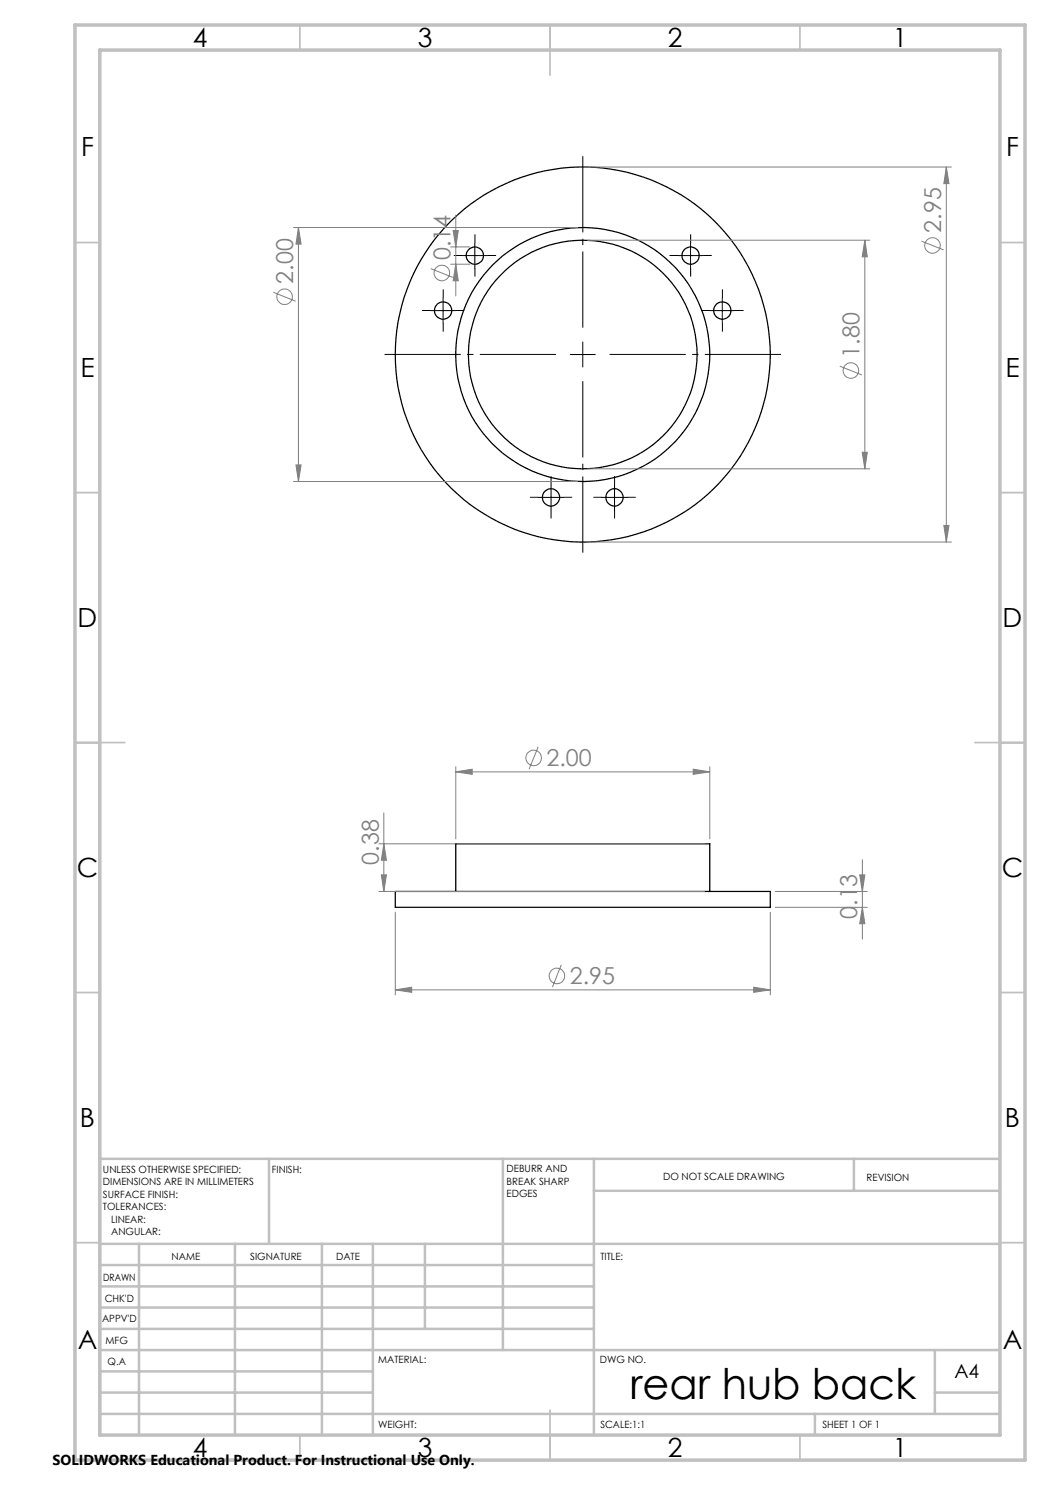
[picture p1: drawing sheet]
<svg xmlns="http://www.w3.org/2000/svg" width="210mm" height="297mm" viewBox="0 0 210 297" stroke-linecap="round" stroke-linejoin="round" font-family="sans-serif">
<g fill="none" stroke="#000" stroke-width=".25">
<path d="M79.1 178.3h75v3.2h-75zM91.2 178.3v-9.5h50.8v9.5"/>
<circle cx="95" cy="51.1" r="1.71"/>
<circle cx="138.1" cy="51.1" r="1.71"/>
<circle cx="88.6" cy="62.1" r="1.72"/>
<circle cx="116.5" cy="70.9" r="25.4"/>
<circle cx="116.6" cy="70.9" r="22.9"/>
<circle cx="116.6" cy="70.9" r="37.5"/>
<circle cx="144.5" cy="62.1" r="1.72"/>
<circle cx="110.2" cy="99.5" r="1.73"/>
<circle cx="122.9" cy="99.5" r="1.73"/>
</g>
<g fill="none" stroke="#808080" stroke-width=".2">
<path d="M117.5 33.4h72.8M189.3 33.4l.5 3.3h-1zM189.3 33.4v75M54.7 58.5l4.4 1.8M58.7 45.5h56.8M59.7 45.5l.5 3.3h-1zM59.7 45.5v50.8M86.1 53.7l4.5 1.8M90.1 49.4h3.9M90.1 52.8h3.9M90.6 46.1h1.1l-.5 3.3zM91.2 52.8l.5 3.4h-1.1z"/>
<path d="M91.2 43v16.2M117.5 48h56.5M173 48l.5 3.4h-1.1zM173 48v45.8M184.3 48.2l4.4 1.8M168 73.2l4.4 1.8M58.7 96.3h56.8M59.2 93h1l-.5 3.3zM117.5 93.8h56.5M172.4 90.4h1.1l-.5 3.4zM117.5 108.4h72.8M188.8 105.1h1l-.5 3.3z"/>
<path d="M91.2 154.4l3.2-.6v1.1zM91.2 153.3v14.5M91.2 154.4h50.8M107.6 149.4l-1.8 4.4M138.6 153.8l3.4 .6-3.4 .5zM142 153.3v14.5M75.8 178.3h65.1M75.8 168.8h65.1M76.3 175h1l-.5 3.3zM76.8 168.8l.5 3.2h-1zM76.8 162.6v15.7M155 178.3h18.5"/>
<path d="M171.9 175h1.1l-.5 3.3zM172.5 171.9v15.9M79.1 198l3.2-.6v1.1zM79.1 182.5v16.5M79.1 198h75M112.3 193l-1.8 4.4M150.7 197.4l3.4 .6-3.4 .5zM154.1 182.5v16.5M155 181.5h18.5M172.5 181.5l.5 3.2h-1.1z"/>
<circle cx="56.9" cy="59.3" r="1.56"/>
<circle cx="88.4" cy="54.6" r="1.55"/>
<circle cx="186.5" cy="49.1" r="1.55"/>
<circle cx="170.2" cy="74.1" r="1.55"/>
<circle cx="106.7" cy="151.6" r="1.55"/>
<circle cx="111.4" cy="195.2" r="1.55"/>
</g>
<path d="M111.6 70.9h-35M116.6 65.9v-35M116.6 75.9v35M121.6 70.9h35" fill="none" stroke="#000" stroke-width=".2" stroke-dasharray="15.2 1.3 1.3 1.3" stroke-dashoffset="-.4" stroke-linecap="butt"/>
<g fill="none" stroke="#000" stroke-width=".2" stroke-dasharray="15.2 1.3 1.3 1.3" stroke-linecap="butt">
<path d="M88.6 59.6v-1.7M92.5 51.1h-1.7M95 48.6v-1.7M95 53.6v1.7M97.5 51.1h1.7M135.6 51.1h-1.7M138.1 48.6v-1.7M138.1 53.6v1.7M140.6 51.1h1.8M144.5 59.6v-1.7M86.1 62.1h-1.7M88.6 64.6v1.7"/>
<path d="M91.1 62.1h1.8M142 62.1h-1.7M144.5 64.6v1.7M147 62.1h1.7M107.7 99.5h-1.7M110.2 97v-1.8M112.7 99.5h1.7M120.4 99.5h-1.7M122.9 97v-1.8M125.4 99.5h1.7M110.2 102v1.7M122.9 102v1.7"/>
</g>
<g fill="none" stroke="#000" stroke-width=".2">
<path d="M88.6 59.6v5M92.5 51.1h5M95 48.6v5M135.6 51.1h5M138.1 48.6v5M144.5 59.6v5M86.1 62.1h5M114.1 70.9h5M116.6 68.4v5M142 62.1h5M107.7 99.5h5M110.2 97v5"/>
<path d="M120.4 99.5h5M122.9 97v5"/>
</g>
<g fill="none" stroke="#c0c0c0" stroke-width=".35">
<path d="M60 5v5M110 5v10M160 5v5M15 48.5h5M200 48.5h5M15 98.5h5M200 98.5h5M15 148.5h10M195 148.5h10M15 198.5h5M200 198.5h5M15 248.5h5"/>
<path d="M200 248.5h5M60 287v5M110 282v10M160 287v5"/>
</g>
<g fill="none" stroke="#c0c0c0" stroke-width=".5">
<path d="M53.8 231.8v17M100.6 231.8v38.2M118.8 231.8v55.2M118.8 238.2h81.2M170.8 231.8v6.4M200 231.8h-180v55.2M20 248.8h180M20 257.3h98.8M20 253h98.8M27.8 248.8v38.2M47 248.8v38.2M64.4 248.8v38.2"/>
<path d="M74.6 248.8v38.2M85 248.8v17M20 265.8h98.8M20 261.5h98.8M20 278.5h54.6M20 274.3h54.6M20 270h180M187 278.5h13M187 270v12.8M20 282.8h180M163 282.8v4.2"/>
</g>
<path d="M15 5h190v287h-190zM20 10h180v277h-180z" fill="none" stroke="#c0c0c0" stroke-width=".7"/>
<g fill="#808080">
<path d="M138.6 153.8l3.4 .6-3.4 .5zM91.2 154.4l3.2-.6v1.1zM150.7 197.4l3.4 .6-3.4 .5zM79.1 198l3.2-.6v1.1z"/>
<path d="M172.5 181.5l.5 3.2h-1.1zM171.9 175h1.1l-.5 3.3zM76.3 175h1l-.5 3.3zM76.8 168.8l.5 3.2h-1z"/>
<path d="M173 48l.5 3.4h-1.1zM172.4 90.4h1.1l-.5 3.4zM59.7 45.5l.5 3.3h-1zM59.2 93h1l-.5 3.3zM189.3 33.4l.5 3.3h-1zM188.8 105.1h1l-.5 3.3zM90.6 46.1h1.1l-.5 3.3zM91.2 52.8l.5 3.4h-1.1z"/>
</g>
<text font-size="8.5" x="126" y="279.7">rear hub back</text>
<g font-size="5.3">
<text x="38.5" y="9.5">4</text>
<text x="83.5" y="9.5">3</text>
<text x="133.5" y="9.5">2</text>
<text x="178.5" y="9.5">1</text>
<text x="16.2" y="31.2">F</text>
<text x="201.2" y="31.2">F</text>
<text x="16.1" y="75.5">E</text>
<text x="201.1" y="75.5">E</text>
<text x="15.5" y="125.5">D</text>
<text x="200.5" y="125.5">D</text>
<text x="15.4" y="175.5">C</text>
<text x="200.4" y="175.5">C</text>
<text x="16" y="225.5">B</text>
<text x="201" y="225.5">B</text>
<text x="15.5" y="269.7">A</text>
<text x="200.5" y="269.7">A</text>
<text x="38.5" y="291.5">4</text>
<text x="83.5" y="291.5">3</text>
<text x="133.5" y="291.5">2</text>
<text x="178.5" y="291.5">1</text>
</g>
<g font-size="4.7" fill="#808080">
<text x="188.2" y="46.5" transform="rotate(-90 188.2 46.5)">2.95</text>
<text x="90.1" y="52" transform="rotate(-90 90.1 52)">0.14</text>
<text x="58.6" y="56.8" transform="rotate(-90 58.6 56.8)">2.00</text>
<text x="171.9" y="71.5" transform="rotate(-90 171.9 71.5)">1.80</text>
<text x="109.3" y="153.3">2.00</text>
<text x="75.8" y="172.9" transform="rotate(-90 75.8 172.9)">0.38</text>
<text x="171.5" y="183.8" transform="rotate(-90 171.5 183.8)">0.13</text>
<text x="114" y="196.9">2.95</text>
</g>
<text font-size="3.9" x="190.9" y="275.5">A4</text>
<text font-size="2.9" x="10.5" y="292.9">SOLIDWORKS Educational Product. For Instructional Use Only.</text>
<g font-size="2">
<text x="20.6" y="234.6">UNLESS OTHERWISE SPECIFIED:</text>
<text x="20.6" y="237.1">DIMENSIONS ARE IN MILLIMETERS</text>
<text x="20.6" y="239.6">SURFACE FINISH:</text>
<text x="54.4" y="234.6">FINISH:</text>
<text x="101.3" y="234.5">DEBURR AND</text>
<text x="101.3" y="237">BREAK SHARP</text>
<text x="101.3" y="239.5">EDGES</text>
<text x="132.6" y="236">DO NOT SCALE DRAWING</text>
<text x="173.3" y="236.2">REVISION</text>
<text x="20.6" y="242.1">TOLERANCES:</text>
<text x="22.2" y="244.6">LINEAR:</text>
<text x="22.2" y="247.1">ANGULAR:</text>
<text x="34.3" y="252">NAME</text>
<text x="50" y="251.9">SIGNATURE</text>
<text x="67.2" y="251.9">DATE</text>
<text x="120.1" y="251.9">TITLE:</text>
<text x="20.6" y="256.1">DRAWN</text>
<text x="20.9" y="260.3">CHK'D</text>
<text x="20.4" y="264.4">APPV'D</text>
<text x="21.1" y="268.8">MFG</text>
<text x="21.5" y="273">Q.A</text>
<text x="75.6" y="272.5">MATERIAL:</text>
<text x="120" y="272.5">DWG NO.</text>
<text x="75.6" y="285.5">WEIGHT:</text>
<text x="120.1" y="285.6">SCALE:1:1</text>
<text x="164.5" y="285.6">SHEET 1 OF 1</text>
</g>
</svg>
